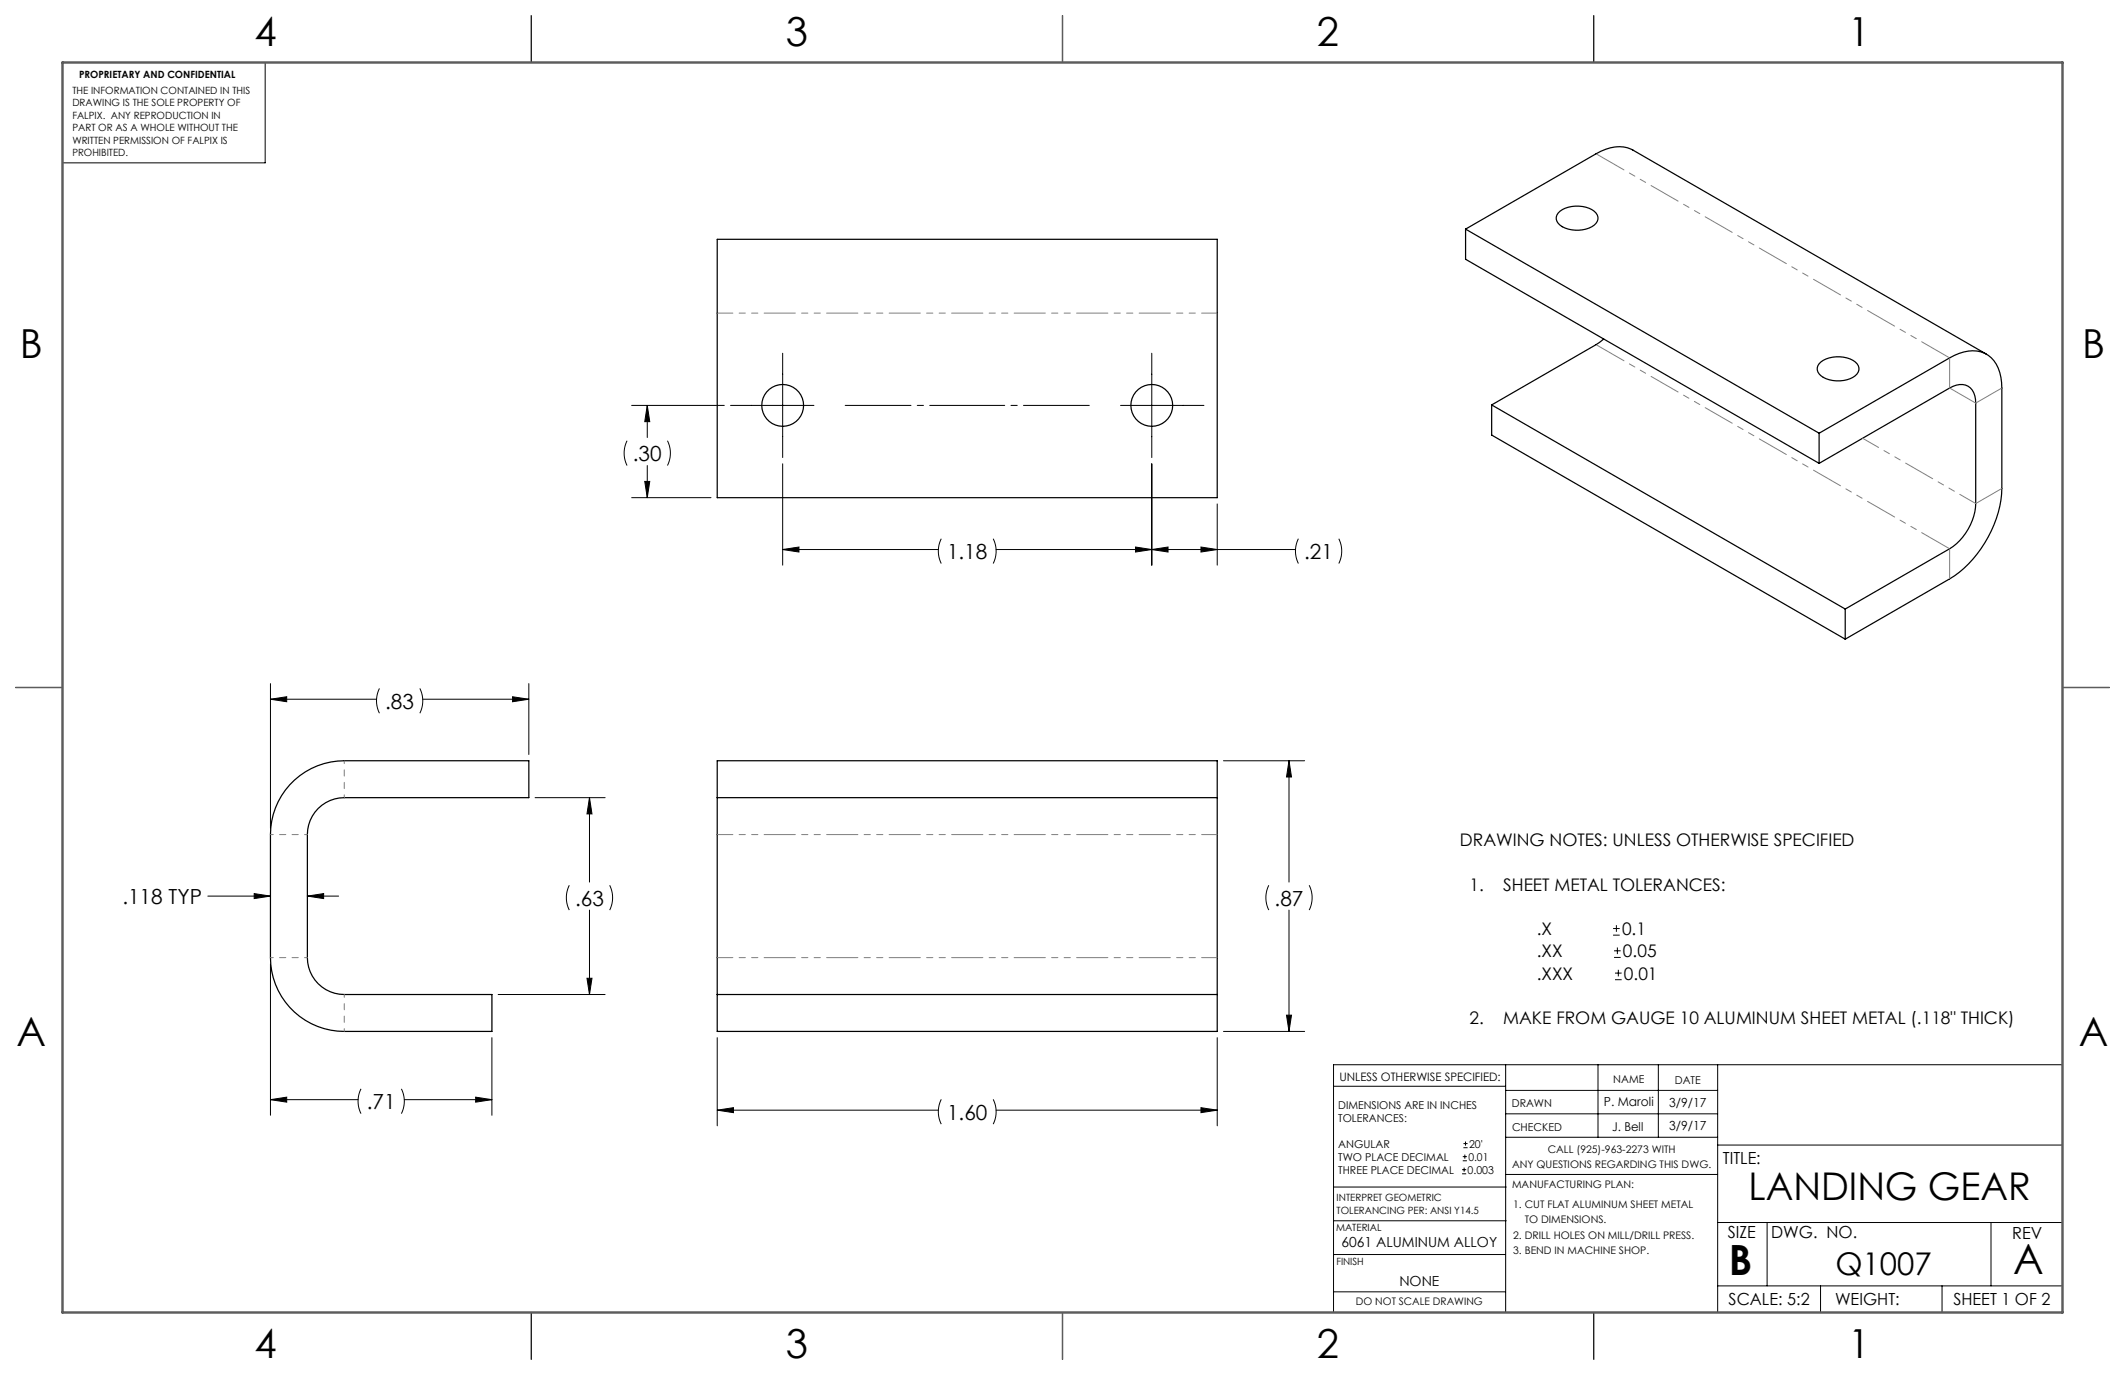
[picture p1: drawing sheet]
<svg xmlns="http://www.w3.org/2000/svg" width="432mm" height="279mm" viewBox="0 0 432 279" stroke-linecap="round" stroke-linejoin="round" font-family="sans-serif">
<g fill="none" stroke="#000" stroke-width=".2">
<path d="M53.9 12.7v20.4h-41.2M159 71.8v21.2M234 71.8v21.2M127.4 89.6a5.6 5.6 0 0 0 0 5M128.3 82.4h18.9M131 97.8h1l-.5 3.3zM131.5 82.4v6.5M131.5 94.6v6.5M131.5 82.4l.5 3.3h-1zM135.6 89.6a5.6 5.6 0 0 1 0 5M148.4 82.4h17M159 94.2v20.6"/>
<path d="M227.7 82.4h16.9M234 94.2v20.6M128.3 101.1h16.2M159 111.7l3.3-.5v1zM159 111.7h31.7M191.3 109.5a5.6 5.6 0 0 0 0 5M201.8 109.5a5.6 5.6 0 0 1 0 5M202.4 111.7h60.8M230.7 111.2l3.3 .5-3.3 .5zM234 111.7l3.3-.5v1zM244 111.2l3.3 .5-3.3 .5zM247.3 102.4v12.4"/>
<path d="M263.8 109.5a5.6 5.6 0 0 0 0 5M272 109.5a5.6 5.6 0 0 1 0 5M55 138.9v29.4M77.1 139.9a5.6 5.6 0 0 0 0 5M85.3 139.9a5.6 5.6 0 0 1 0 5M107.5 138.9v14.4M55 142.1l3.3-.5v1zM55 142.1h21.5M85.9 142.1h21.6M104.2 141.6l3.3 .5-3.3 .5zM248.6 154.6h16.5M261.9 154.6v24.6"/>
<path d="M261.9 154.6l.5 3.3h-1zM108.7 162.1h14.3M115.7 179.9a5.6 5.6 0 0 0 0 5M119.8 162.1l.5 3.3h-1zM119.8 162.1v17.1M123.9 179.9a5.6 5.6 0 0 1 0 5M257.8 179.9a5.6 5.6 0 0 0 0 5M266 179.9a5.6 5.6 0 0 1 0 5M42.2 182.1h12.8M51.7 181.6l3.3 .5-3.3 .5zM55 195.9v30.7M62.5 182.1l3.3-.5v1z"/>
<path d="M62.5 182.1h6.3M119.3 198.8h1l-.5 3.3zM119.8 184.9v17.2M261.9 184.9v24.7M327.8 190h1.3M327.8 188.7h1.3M328 194.5h1.3M328 193.2h1.3M328.2 199.1h1.3M328.2 197.7h1.3M328.5 188v1.3M328.6 192.5v1.4"/>
<path d="M328.8 197.1v1.3M100 210.9v15.7M101.2 202.1h21.8M145.7 210.9v17.9M247.3 210.9v17.9M248.6 209.6h16.5M261.4 206.3h1l-.5 3.3zM305.9 216.4v50.3M324.7 216.4v14.7M337 216.4v14.7M349 216.4v50.3M419.1 216.4h-148.1v50.3"/>
<path d="M55 223.5l3.3-.6v1.1zM55 223.5h17.8M73.4 221.3a5.6 5.6 0 0 0 0 5M81.6 221.3a5.6 5.6 0 0 1 0 5M82.2 223.5h17.8M96.7 222.9l3.3 .6-3.3 .5zM145.7 225.6l3.3-.5v1zM145.7 225.6h45M191.3 223.4a5.6 5.6 0 0 0 0 5M201.8 223.4a5.6 5.6 0 0 1 0 5M202.4 225.6h44.9M244 225.1l3.3 .5-3.3 .5z"/>
<path d="M271 220.7h34.9M297.1 238.5h.8M297.1 237.7h.8M297.2 235.9h.9M297.2 235h.9M297.4 233.2h.8M297.4 232.4h.8M297.5 237.3v.8M297.7 234.6v.8M297.8 232v.8M305.9 231.1h43.1M305.9 226.3h43.1"/>
<path d="M305.9 221.6h43.1M305.9 238.6h43.1M349 232.7h70.1M271 254.9h34.9M271 248.1h35.1M271 241.2h35.1M349 248.4h70.1M359.1 248.4v12.9M404.6 248.4v12.9M271 262.5h34.9M349 261.3h70.1M369.9 261.3v5.4"/>
<path d="M394.6 261.3v5.4"/>
</g>
<path d="M171.7 82.4h49.6" fill="none" stroke="#000" stroke-width=".2" stroke-dasharray="15.2 1.3 1.3 1.3" stroke-dashoffset="1.9"/>
<g fill="none" stroke="#000" stroke-width=".25">
<path d="M107.9 3.2v9.5M215.9 3.2v9.5M323.8 3.2v9.5M145.7 48.6h101.6v52.5h-101.6zM297.8 46.6l26.5-15.4a7.6 7.6 0 0 1 7.5-.7l71.9 41.5M297.8 46.6v6.1l71.8 41.5M297.8 46.6l71.8 41.4M317 42.9a6.1 6.1 0 0 1 7.3 .4 1.75 1.75 0 0 1-.8 2.8 6.2 6.2 0 0 1-6.9-.7 1.63 1.63 0 0 1 .4-2.5zM325.9 68.9l-1.6 1.1-21.2 12.3M369.6 73.9a5.9 5.9 0 0 1 7.8 0 1.75 1.75 0 0 1-.9 2.8 6.2 6.2 0 0 1-6.9-.7 1.55 1.55 0 0 1 0-2.1zM303.1 82.3l71.8 41.5M303.1 82.3v6.1l71.8 41.5"/>
<path d="M369.6 88l26.6-15.3a7.4 7.4 0 0 1 7.8-.5 7.7 7.7 0 0 1 2.8 6.6v20.5a23.4 23.4 0 0 1-10.6 18.3l-21.3 12.3M369.6 94.2l26.6-15.4a3.2 3.2 0 0 1 4.9 1l.4 2.1v20.4a11.7 11.7 0 0 1-5.3 9.2l-21.3 12.3M369.6 88v6.2M3.2 139.7h9.5M374.9 123.8v6.1M419.1 139.7h9.5M58.9 159.5a15 15 0 0 1 11.1-4.9h37.5v7.5h-37.5a7.5 7.5 0 0 0-7.5 7.5v25a7.5 7.5 0 0 0 7.5 7.5h30v7.5h-30a15 15 0 0 1-15-15v-25a15 15 0 0 1 3.9-10.1zM145.7 162.1v40M145.7 162.1h101.6M145.7 162.1v-7.5h101.6v7.5M247.3 162.1v40M145.7 202.1v7.5h101.6v-7.5"/>
<path d="M145.7 202.1h101.6M107.9 266.7v9.5M215.9 266.7v9.5M323.8 266.7v9.5"/>
<circle cx="159" cy="82.4" r="4.2"/>
<circle cx="234" cy="82.4" r="4.2"/>
</g>
<path d="M215.9 3.2v9.5M3.2 139.7h9.5M419.1 139.7h9.5M215.9 266.7v9.5" fill="none" stroke="#5c5c5c" stroke-width=".25"/>
<path d="M12.7 12.7h406.4v254h-406.4z" fill="none" stroke="#5c5c5c" stroke-width=".5"/>
<path d="M261.9 154.6l.5 3.3h-1zM261.4 206.3h1l-.5 3.3zM145.7 225.6l3.3-.5v1zM244 225.1l3.3 .5-3.3 .5zM55 142.1l3.3-.5v1zM104.2 141.6l3.3 .5-3.3 .5zM51.7 181.6l3.3 .5-3.3 .5zM62.5 182.1l3.3-.5v1zM55 223.5l3.3-.6v1.1zM96.7 222.9l3.3 .6-3.3 .5zM119.8 162.1l.5 3.3h-1zM119.3 198.8h1l-.5 3.3zM131 97.8h1l-.5 3.3zM131.5 82.4l.5 3.3h-1zM234 111.7l3.3-.5v1zM244 111.2l3.3 .5-3.3 .5zM230.7 111.2l3.3 .5-3.3 .5zM159 111.7l3.3-.5v1z" fill="#000"/>
<path d="M396.2 78.8l5.3 3.1M396.2 78.8v-6.1M401.5 81.9l5.3-3.1M406.8 99.3l-5.3 3M396.2 111.5v6.1" fill="none" stroke="#808080" stroke-width=".2" stroke-dasharray="6.3 1.3 1.3 1.3 1.3 1.3"/>
<path d="M324.3 70l71.9 41.5M396.2 72.7l-71.9-41.5" fill="none" stroke="#808080" stroke-width=".2" stroke-dasharray="6.3 1.3 1.3 1.3 1.3 1.3" stroke-dashoffset="-.2"/>
<path d="M378.5 89.1l23 13.2" fill="none" stroke="#808080" stroke-width=".2" stroke-dasharray="6.3 1.3 1.3 1.3 1.3 1.3" stroke-dashoffset="2.6"/>
<path d="M247.3 63.6h-101.6M145.7 169.6h101.6M145.7 194.6h101.6" fill="none" stroke="#808080" stroke-width=".2" stroke-dasharray="6.3 1.3 1.3 1.3 1.3 1.3" stroke-dashoffset="3.2"/>
<path d="M62.5 169.6h-7.5M70 162.1v-7.5M55 194.6h7.5M70 202.1v7.5" fill="none" stroke="#808080" stroke-width=".2" stroke-dasharray="6.3 1.3 1.3 1.3 1.3 1.3" stroke-dashoffset="5.8"/>
<g font-size="8.5">
<text x="351.3" y="259">B</text>
<text x="409.1" y="258.9">A</text>
</g>
<g font-size="8.1">
<text x="51.7" y="9.3">4</text>
<text x="159.7" y="9.3">3</text>
<text x="267.6" y="9.3">2</text>
<text x="375.6" y="9.3">1</text>
<text x="4" y="72.8">B</text>
<text x="423.1" y="72.8">B</text>
<text x="3.3" y="212.5">A</text>
<text x="422.4" y="212.5">A</text>
<text x="51.7" y="276">4</text>
<text x="159.7" y="276">3</text>
<text x="267.6" y="276">2</text>
<text x="375.6" y="276">1</text>
</g>
<text font-size="7.8" x="355.3" y="243.8">LANDING GEAR</text>
<text font-size="6.3" x="372.9" y="259.1">Q1007</text>
<g font-size="4.2">
<text x="128.6" y="93.7">.30</text>
<text x="192.4" y="113.6">1.18</text>
<text x="265" y="113.6">.21</text>
<text x="78.3" y="144">.83</text>
<text x="24.9" y="183.7">.118 TYP</text>
<text x="116.9" y="184">.63</text>
<text x="259" y="184">.87</text>
<text x="74.5" y="225.4">.71</text>
<text x="192.4" y="227.5">1.60</text>
</g>
<g font-size="3.5">
<text x="296.6" y="171.9">DRAWING NOTES: UNLESS OTHERWISE SPECIFIED</text>
<text x="298.6" y="181">1.</text>
<text x="305.4" y="181">SHEET METAL TOLERANCES:</text>
<text x="312.3" y="190">.X</text>
<text x="329.6" y="190">0.1</text>
<text x="312.3" y="194.5">.XX</text>
<text x="329.8" y="194.5">0.05</text>
<text x="312.3" y="199.1">.XXX</text>
<text x="330" y="199.1">0.01</text>
<text x="298.6" y="208.1">2.</text>
<text x="305.4" y="208.1">MAKE FROM GAUGE 10 ALUMINUM SHEET METAL (.118&quot; THICK)</text>
</g>
<g font-size="3.4">
<text x="350.1" y="236.5">TITLE:</text>
<text x="351.1" y="251.6">SIZE</text>
<text x="359.9" y="251.6">DWG. NO.</text>
<text x="408.9" y="251.7">REV</text>
<text x="351.2" y="265.2">SCALE: 5:2</text>
<text x="372.9" y="265.2">WEIGHT:</text>
<text x="396.9" y="265.2">SHEET 1 OF 2</text>
</g>
<g font-size="2.8">
<text x="272.6" y="253.4">6061 ALUMINUM ALLOY</text>
<text x="284.3" y="261.3">NONE</text>
</g>
<g font-size="2.5">
<text x="325.9" y="224.8">P. Maroli</text>
<text x="339.2" y="224.9">3/9/17</text>
<text x="327.6" y="229.7">J. Bell</text>
<text x="339.2" y="229.7">3/9/17</text>
</g>
<text font-size="2.4" x="272.2" y="219.7">UNLESS OTHERWISE SPECIFIED:</text>
<g font-size="2.2">
<text x="327.8" y="220.1">NAME</text>
<text x="340.3" y="220.2">DATE</text>
<text x="271.9" y="225.3">DIMENSIONS ARE IN INCHES</text>
<text x="271.9" y="227.9">TOLERANCES:</text>
<text x="307.2" y="224.9">DRAWN</text>
<text x="271.9" y="233.2">ANGULAR</text>
<text x="298.5" y="233.2">20'</text>
<text x="307.3" y="229.8">CHECKED</text>
<text x="271.9" y="238.5">THREE PLACE DECIMAL</text>
<text x="271.9" y="235.9">TWO PLACE DECIMAL</text>
<text x="298.2" y="238.5">0.003</text>
<text x="298.4" y="235.9">0.01</text>
</g>
<g font-size="2.1">
<text x="307.3" y="237.3">ANY QUESTIONS REGARDING THIS DWG.</text>
<text x="314.5" y="234.2">CALL (925)-963-2273 WITH</text>
<text x="307.3" y="241.3">MANUFACTURING PLAN:</text>
<text x="307.5" y="245.5">1. CUT FLAT ALUMINUM SHEET METAL</text>
<text x="307.5" y="251.7">2. DRILL HOLES ON MILL/DRILL PRESS.</text>
<text x="309.8" y="248.6">TO DIMENSIONS.</text>
<text x="307.5" y="254.8">3. BEND IN MACHINE SHOP.</text>
<text x="275.5" y="265.1">DO NOT SCALE DRAWING</text>
</g>
<g font-size="2">
<text x="16.1" y="15.9">PROPRIETARY AND CONFIDENTIAL</text>
<text x="14.7" y="19.1">THE INFORMATION CONTAINED IN THIS</text>
<text x="14.7" y="21.6">DRAWING IS THE SOLE PROPERTY OF</text>
<text x="14.7" y="24.1">FALPIX. ANY REPRODUCTION IN</text>
<text x="14.7" y="26.6">PART OR AS A WHOLE WITHOUT THE</text>
<text x="14.7" y="29.2">WRITTEN PERMISSION OF FALPIX IS</text>
<text x="14.7" y="31.7">PROHIBITED.</text>
<text x="271.6" y="244.1">INTERPRET GEOMETRIC</text>
<text x="271.5" y="250.2">MATERIAL</text>
<text x="271.6" y="246.6">TOLERANCING PER: ANSI Y14.5</text>
<text x="271.5" y="257">FINISH</text>
</g>
</svg>
